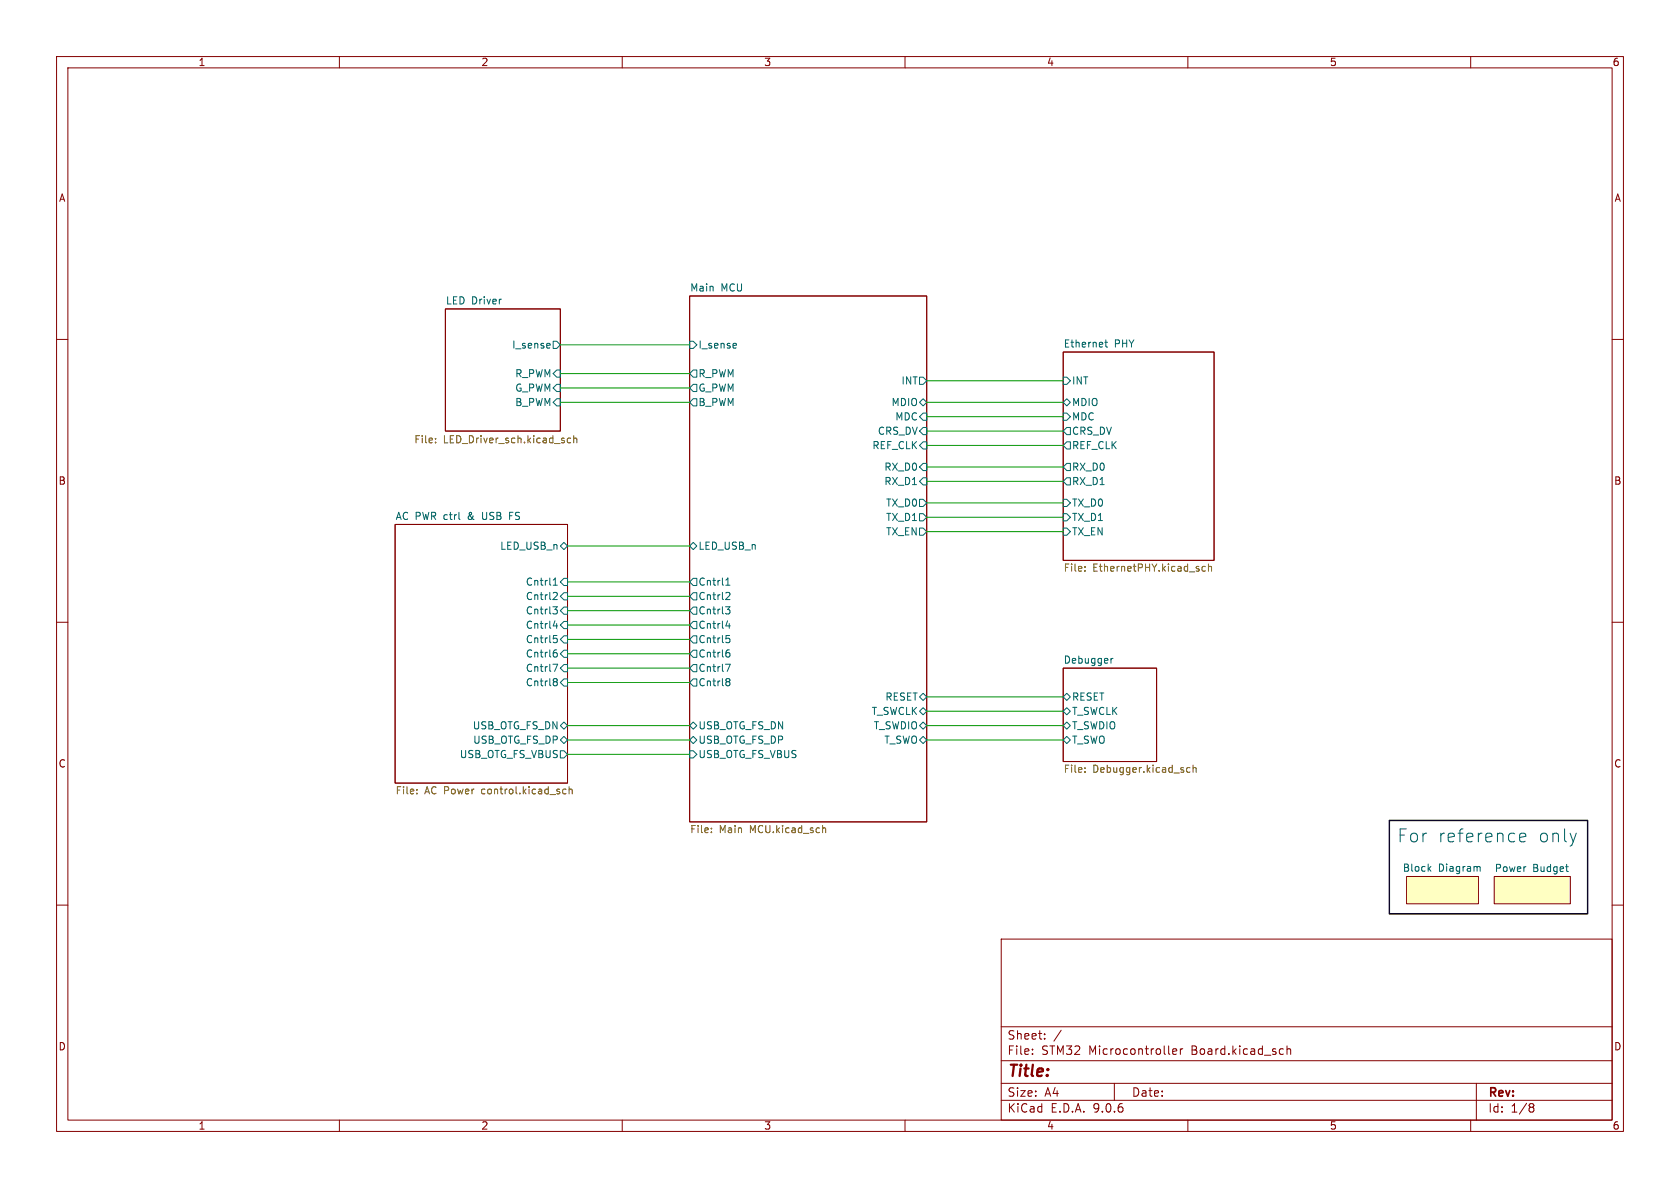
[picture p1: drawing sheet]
<svg xmlns="http://www.w3.org/2000/svg" width="297mm" height="210mm" viewBox="0 0 297 210" stroke-linecap="round" stroke-linejoin="round" font-family="sans-serif">
<g fill="none" stroke="#840000" stroke-width=".18">
<path d="M10 10h277v190h-277zM12 12h273v186h-273zM60 10v2M110 10v2M160 10v2M210 10v2M260 10v2M78.7 54.6h20.4v21.6h-20.4zM121.9 52.3h41.9v93h-41.9zM10 60h2M188 62.2h26.6v36.9h-26.6zM285 60h2"/>
<path d="M69.8 92.7h30.5v45.7h-30.5zM10 110h2M188 118.1h16.5v16.5h-16.5zM285 110h2M248.7 154.9h12.7v4.9h-12.7zM264.2 154.9h13.4v4.9h-13.4zM10 160h2M177 166h108v32h-108zM285 160h2M60 198v2M110 198v2M160 198v2"/>
<path d="M177 194.5h108M177 191.5h108M177 187.5h108M177 181.5h108M182.5 186.3v.1M182.5 185.5v.1M184.7 183.6v.1M184.7 182.8v.1M187.6 182.1l-1.3 2M197 191.5v3M207.3 185.9l.7-.1v-.3l-.5-.1-.2 .2 .1 .7h.6M208.7 185.4v1"/>
<path d="M209.1 185.4l-.3 .1-.1 .2M210 198v2M226.7 185.4l.2 .1M226.9 186.3l-.2 .1M227.5 185.5l.2-.1 .4 .1 .1 .9M227.5 184.9v1.5M260 198v2M261 191.5v6.5M270.6 195.1l.4 .1 .2 .2-.3 .3M270.6 195.7h.3M270.9 195.7l.2 .2 .1 .4-.2 .2-.4 .1"/>
</g>
<g fill="#ffffc2" stroke="#ffffc2" stroke-width=".18">
<path d="M264.2 154.9h13.4v4.9h-13.4z"/>
<path d="M248.7 154.9h12.7v4.9h-12.7z"/>
</g>
<g fill="none" stroke="#006464" stroke-width=".18">
<path d="M97.1 60.7l.2 .3-.6 .1M97.2 61.5h-.1M97.8 68.6l.6-.7h.7v1.3h-.7zM97.8 60.3h.6l.7 .7-.7 .6h-.6zM98.4 70.5h.7v1.3h-.7l-.6-.7zM98.4 65.4h.7v1.3h-.7l-.6-.7zM121.9 68.6l.7-.7h.6v1.3h-.6zM121.9 60.3h.7l.6 .7-.6 .6h-.7zM122.6 70.5h.6v1.3h-.6l-.7-.7zM122.6 65.4h.6v1.3h-.6l-.7-.7zM130 60.7l.2 .3-.6 .1M130.1 61.5h-.1"/>
<path d="M162.6 66.7h.6l.6 .6-.6 .6h-.6zM162.6 71.1l.6-.6 .6 .6-.6 .7zM163.2 75.6h.6v1.2h-.6l-.6-.6zM163.2 73h.6v1.3h-.6l-.6-.6zM163.2 78.1h.6v1.3h-.6l-.6-.7zM188 66.7h.6l.6 .6-.6 .6h-.6zM188 73h.6l.6 .7-.6 .6h-.6zM188 71.1l.6-.6 .6 .6-.6 .7zM188.6 75.6h.6v1.2h-.6l-.6-.6zM188.6 78.1h.6v1.3h-.6l-.6-.7zM195.3 60.5h.5M195.5 60.1v1.1l.3 .2"/>
<path d="M90.1 91.2h.4M90.7 90.6h-.6v1.2M99.1 96.5l.6-.6 .6 .6-.6 .7zM121.9 96.5l.7-.6 .6 .6-.6 .7zM162.6 88.3h.6l.6 .6-.6 .6h-.6zM162.6 90.8h.6l.6 .6-.6 .7h-.6zM162.6 93.3h.6l.6 .7-.6 .6h-.6zM163.2 81.9h.6v1.3h-.6l-.6-.6zM163.2 84.5h.6v1.2h-.6l-.6-.6zM188 88.3h.6l.6 .6-.6 .6h-.6zM188 90.8h.6l.6 .6-.6 .7h-.6zM188 93.3h.6l.6 .7-.6 .6h-.6z"/>
<path d="M188.6 81.9h.6v1.3h-.6l-.6-.6zM188.6 84.5h.6v1.2h-.6l-.6-.6zM97.7 107.3h.8l-.4 .4 .4 .2v.4l-.2 .2h-.4M97.7 117.4h.9l-.6 1.3M97.8 103.4h.7M97.8 110.6h.8M97.8 102.5l.4-.3v1.2M97.9 112.3h.6M98 104.7l.4 .1 .1 .3-.8 .9h.8M98 112.8h.3l.2 .3-.1 .4-.4 .1M98 115.4h.3l.2 .2v.4l-.5 .1M98 120h.3l.2 .2-.2 .3"/>
<path d="M98.4 114.9h-.4M98.4 110.2v.9M99.1 102.9l.6-.7h.6v1.3h-.6zM99.1 113l.6-.6h.6v1.3h-.6zM99.7 104.8h.6v1.2h-.6l-.6-.6zM99.7 107.3h.6v1.3h-.6l-.6-.6zM99.7 109.9h.6v1.2h-.6l-.6-.6zM99.7 114.9h.6v1.3h-.6l-.6-.6zM99.7 117.5h.6v1.2h-.6l-.6-.6zM121.9 102.9l.7-.7h.6v1.3h-.6zM121.9 113l.7-.6h.6v1.3h-.6zM122.6 104.8h.6v1.2h-.6l-.7-.6z"/>
<path d="M122.6 107.3h.6v1.3h-.6l-.7-.6zM122.6 109.9h.6v1.2h-.6l-.7-.6zM122.6 114.9h.6v1.3h-.6l-.7-.6zM122.6 117.5h.6v1.2h-.6l-.7-.6zM128.3 107.3h.7l-.4 .4 .4 .2v.4l-.2 .2h-.4M128.3 117.4h.8l-.5 1.3M128.3 103.4h.7M128.3 102.5l.4-.3v1.2M128.3 110.6h.8M128.4 112.3h.6M128.5 104.7l.4 .1 .1 .3-.7 .9h.7M128.5 112.8h.3l.2 .3-.1 .4-.4 .1"/>
<path d="M128.6 115.4h.2l.2 .2v.4l-.4 .1M128.6 120h.2l.2 .2-.2 .3M128.9 110.2v.9M128.9 114.9h-.3M196.4 116.4v.8M196.8 116.4l-.4 .2M98 120.5h.3M98.3 120.5l.2 .2v.3l-.1 .2h-.4M99.1 128.3l.6-.7 .6 .7-.6 .6zM99.1 132.7h.6l.6 .7-.6 .6h-.6zM99.7 120h.6v1.3h-.6l-.6-.6zM99.7 130.2l.6 .6-.6 .6-.6-.6z"/>
<path d="M121.9 128.3l.7-.7 .6 .7-.6 .6zM121.9 132.7h.7l.6 .7-.6 .6h-.7zM122.6 120h.6v1.3h-.6l-.7-.6zM122.6 130.2l.6 .6-.6 .6-.7-.6zM128.6 120.5h.2M128.8 120.5l.2 .2v.3l-.1 .2h-.3M162.6 123.2l.6-.6 .6 .6-.6 .6zM162.6 125.7l.6-.6 .6 .6-.6 .7zM162.6 128.3l.6-.7 .6 .7-.6 .6zM163.2 130.2l.6 .6-.6 .6-.6-.6zM188 123.2l.6-.6 .6 .6-.6 .6zM188 125.7l.6-.6 .6 .6-.6 .7z"/>
<path d="M188 130.8l.6-.6 .6 .6-.6 .6zM188.6 127.6l.6 .7-.6 .6-.6-.6zM252.6 153.5l.4 .5M253 153.2l-.5 .5M261.3 153.2l.4 .1v.7M276.8 153.2h.5M277.1 154.1h.2"/>
</g>
<g fill="none" stroke="#725600" stroke-width=".18">
<path d="M77 78.2v.1M77 77.5v.1M100.9 77.5l-.4-.1-.2 .3 .1 .5h.5M101.4 77.6l.2-.2 .3 .1 .1 .8M101.4 77v1.3M213.6 99.7v1.3M191.8 100.2v.1M191.8 100.8v.2M213.1 100.2l-.4-.1-.2 .3 .1 .5h.5M213.6 100.2l.2-.1 .3 .1 .1 .8M73.7 139.6v.1M100.1 139.6l-.4-.1-.2 .1"/>
<path d="M100.6 139.6l.2-.1 .3 .1 .1 .7M100.6 139.1v1.2M191.8 136.4v.1M191.8 135.7v.2M209.8 136.3l.2 .2h.4M210.4 135.7h-.4l-.2 .2M210.9 135.8l.2-.1h.3l.1 .8M210.9 135.3v1.2M73.7 140.2v.1M99.5 140.2l.2 .1h.4M125.8 147.1v.1M125.8 146.4v.1"/>
<path d="M145.5 146.4h.4l.1 .8"/>
</g>
<g fill="none" stroke="#009600" stroke-width=".18">
<path d="M99.1 71.1h22.8M99.1 66h22.8M99.1 61h22.8M99.1 68.6h22.8M163.8 71.1h24.2M163.8 67.3h24.2M163.8 76.2h24.2M163.8 78.7h24.2M163.8 73.7h24.2M100.3 96.5h21.6M163.8 82.6h24.2M163.8 91.4h24.2"/>
<path d="M163.8 85.1h24.2M163.8 88.9h24.2M163.8 94h24.2M100.3 102.9h21.6M100.3 105.4h21.6M100.3 108h21.6M100.3 118.1h21.6M100.3 113h21.6M100.3 110.5h21.6M100.3 115.6h21.6M100.3 128.3h21.6M100.3 133.4h21.6"/>
<path d="M100.3 130.8h21.6M100.3 120.7h21.6M163.8 123.2h24.2M163.8 128.3h24.2M163.8 130.8h24.2M163.8 125.7h24.2"/>
</g>
<path d="M268.7 148.1l1-.3-.1-.4-.6-.1-.3 .3 .1 1.1 .2 .1 .6-.1" fill="none" stroke="#0000c2" stroke-width=".18"/>
<path d="M245.6 145h35.1v16.5h-35.1z" fill="none" stroke="#000" stroke-width=".25"/>
<g font-size="3.2" fill="#0000c2">
<text x="246.9" y="149.1">For</text>
<text x="254.1" y="149.1">reference</text>
<text x="271.8" y="149.1">only</text>
</g>
<text font-size="2.8" fill="#840000" x="178" y="190.9">Title:</text>
<g font-size="2.1" fill="#840000">
<text x="178" y="184">Sheet:</text>
<text x="178" y="186.7">File:</text>
<text x="184.1" y="186.7">STM32</text>
<text x="192.5" y="186.7">Microcontroller</text>
<text x="210.8" y="186.7">Board.kicad_sch</text>
<text x="178" y="196.9">KiCad</text>
<text x="178" y="194.1">Size:</text>
<text x="184.7" y="194.1">A4</text>
<text x="185.7" y="196.9">E.D.A.</text>
<text x="193.3" y="196.9">9.0.6</text>
<text x="200" y="194.1">Date:</text>
<text x="263" y="194.3">Rev:</text>
<text x="263" y="196.9">Id:</text>
<text x="267.1" y="196.9">1/8</text>
</g>
<g font-size="1.8" fill="#840000">
<text x="35" y="11.9">1</text>
<text x="85" y="11.9">2</text>
<text x="135" y="11.9">3</text>
<text x="185" y="11.9">4</text>
<text x="235" y="11.9">5</text>
<text x="285" y="11.9">6</text>
<text x="10.3" y="35.9">A</text>
<text x="285.3" y="35.9">A</text>
<text x="10.3" y="85.9">B</text>
<text x="285.3" y="85.9">B</text>
<text x="10.3" y="135.9">C</text>
<text x="285.3" y="135.9">C</text>
<text x="10.3" y="185.9">D</text>
<text x="285.3" y="185.9">D</text>
<text x="35" y="199.9">1</text>
<text x="85" y="199.9">2</text>
<text x="135" y="199.9">3</text>
<text x="185" y="199.9">4</text>
<text x="235" y="199.9">5</text>
<text x="285" y="199.9">6</text>
</g>
<g font-size="1.8" fill="#006464">
<text x="78.7" y="53.9">LED Driver</text>
<text x="121.9" y="51.6">Main</text>
<text x="127.4" y="51.6">MCU</text>
<text x="90.4" y="61.8">I_sense</text>
<text x="123.4" y="61.8">I_sense</text>
<text x="188" y="61.5">Ethernet</text>
<text x="197" y="61.5">PHY</text>
<text x="91" y="72">B_PWM</text>
<text x="91" y="69.4">G_PWM</text>
<text x="91" y="66.9">R_PWM</text>
<text x="123.4" y="72">B_PWM</text>
<text x="123.4" y="69.4">G_PWM</text>
<text x="123.4" y="66.9">R_PWM</text>
<text x="157.5" y="72">MDIO</text>
<text x="159.3" y="68.2">INT</text>
<text x="189.4" y="68.2">INT</text>
<text x="189.4" y="72">MDIO</text>
<text x="155.1" y="77.1">CRS_DV</text>
<text x="158.2" y="74.5">MDC</text>
<text x="189.4" y="77.1">CRS_DV</text>
<text x="189.4" y="74.5">MDC</text>
<text x="154.1" y="79.6">REF_CLK</text>
<text x="156.2" y="83.4">RX_D0</text>
<text x="189.4" y="79.6">REF_CLK</text>
<text x="189.4" y="83.4">RX_D0</text>
<text x="156.2" y="86">RX_D1</text>
<text x="156.5" y="89.8">TX_D0</text>
<text x="189.4" y="86">RX_D1</text>
<text x="189.4" y="89.8">TX_D0</text>
<text x="69.8" y="92">AC PWR ctrl</text>
<text x="83" y="92">&amp;</text>
<text x="85.7" y="92">USB</text>
<text x="90.7" y="92">FS</text>
<text x="156.5" y="92.3">TX_D1</text>
<text x="156.5" y="94.8">TX_EN</text>
<text x="189.4" y="92.3">TX_D1</text>
<text x="189.4" y="94.8">TX_EN</text>
<text x="88.3" y="97.4">LED_USB_n</text>
<text x="123.4" y="97.4">LED_USB_n</text>
<text x="92.9" y="103.7">Cntrl1</text>
<text x="92.9" y="106.3">Cntrl2</text>
<text x="123.4" y="103.7">Cntrl1</text>
<text x="123.4" y="106.3">Cntrl2</text>
<text x="92.9" y="108.8">Cntrl3</text>
<text x="92.9" y="111.4">Cntrl4</text>
<text x="92.9" y="113.9">Cntrl5</text>
<text x="123.4" y="108.8">Cntrl3</text>
<text x="123.4" y="111.4">Cntrl4</text>
<text x="123.4" y="113.9">Cntrl5</text>
<text x="92.9" y="116.4">Cntrl6</text>
<text x="92.9" y="119">Cntrl7</text>
<text x="123.4" y="116.4">Cntrl6</text>
<text x="123.4" y="119">Cntrl7</text>
<text x="188" y="117.4">Debugger</text>
<text x="92.9" y="121.5">Cntrl8</text>
<text x="123.4" y="121.5">Cntrl8</text>
<text x="156.4" y="124.1">RESET</text>
<text x="189.4" y="124.1">RESET</text>
<text x="83.5" y="129.1">USB_OTG_FS_DN</text>
<text x="83.5" y="131.7">USB_OTG_FS_DP</text>
<text x="123.4" y="129.1">USB_OTG_FS_DN</text>
<text x="123.4" y="131.7">USB_OTG_FS_DP</text>
<text x="154" y="126.6">T_SWCLK</text>
<text x="154.4" y="129.1">T_SWDIO</text>
<text x="156.2" y="131.7">T_SWO</text>
<text x="189.4" y="126.6">T_SWCLK</text>
<text x="189.4" y="129.1">T_SWDIO</text>
<text x="189.4" y="131.7">T_SWO</text>
<text x="81.2" y="134.2">USB_OTG_FS_VBUS</text>
<text x="123.4" y="134.2">USB_OTG_FS_VBUS</text>
<text x="247.9" y="154.2">Block</text>
<text x="254.3" y="154.2">Diagram</text>
<text x="264.2" y="154.2">Power</text>
<text x="271" y="154.2">Budget</text>
</g>
<g font-size="1.8" fill="#725600">
<text x="73.2" y="78.7">File:</text>
<text x="78.4" y="78.7">LED_Driver_sch.kicad_sch</text>
<text x="188" y="101.4">File:</text>
<text x="193.2" y="101.4">EthernetPHY.kicad_sch</text>
<text x="188" y="136.9">File:</text>
<text x="193.2" y="136.9">Debugger.kicad_sch</text>
<text x="69.8" y="140.7">File:</text>
<text x="75.1" y="140.7">AC Power</text>
<text x="85.4" y="140.7">control.kicad_sch</text>
<text x="121.9" y="147.6">File:</text>
<text x="127.1" y="147.6">Main</text>
<text x="132.7" y="147.6">MCU.kicad_sch</text>
</g>
</svg>
